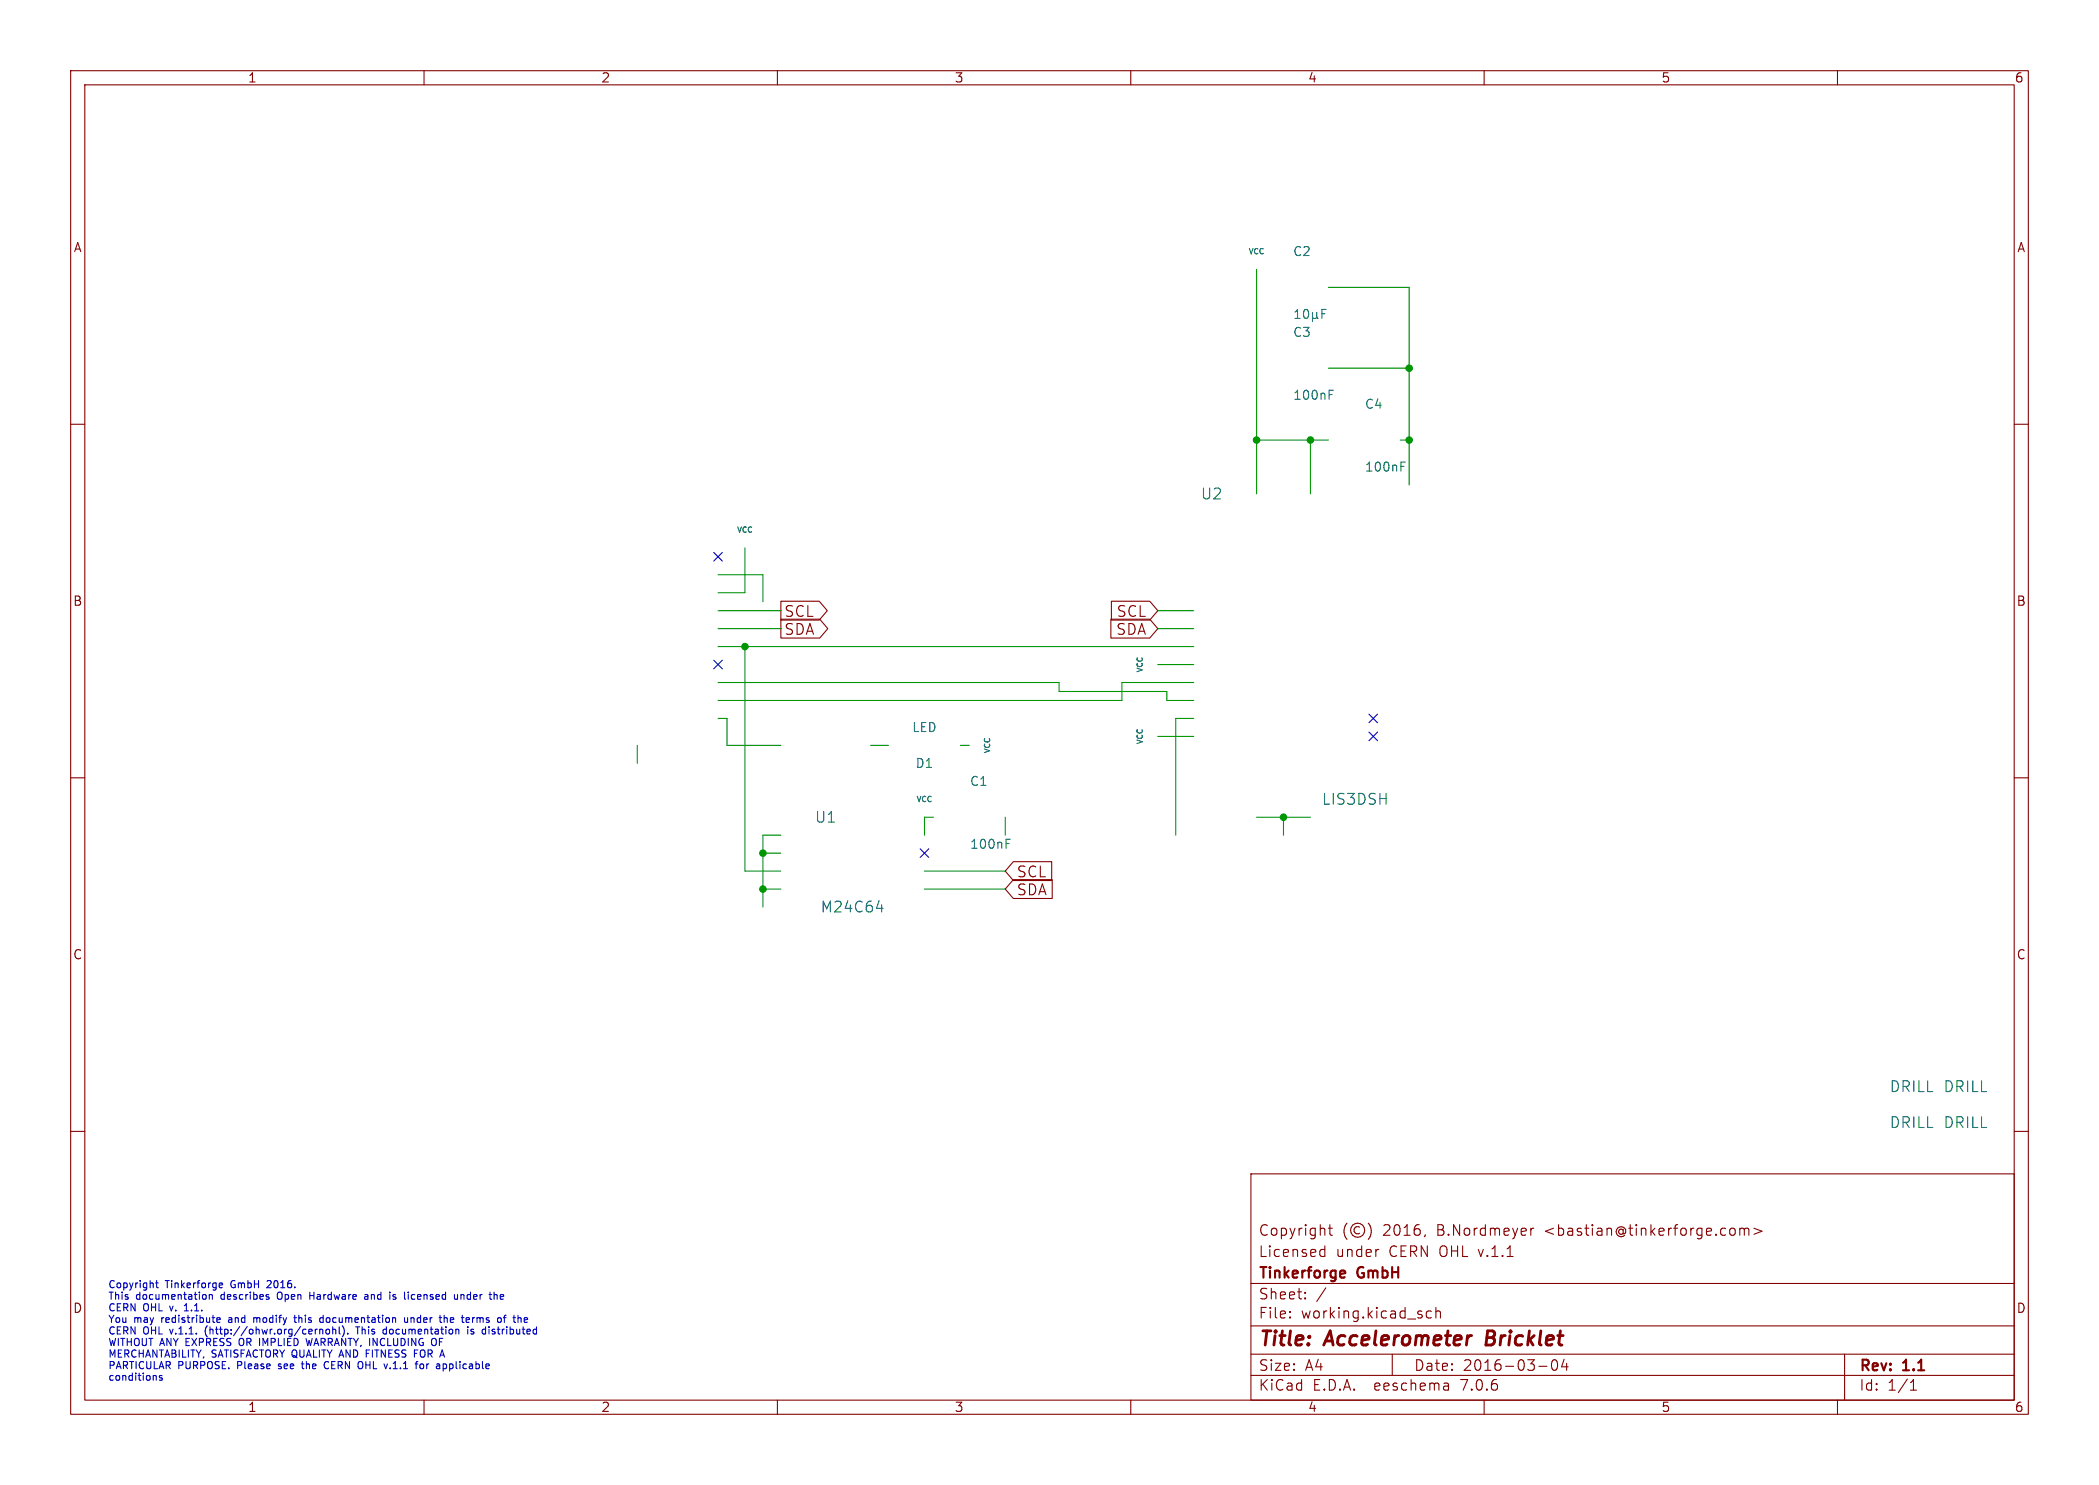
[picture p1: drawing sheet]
<svg xmlns="http://www.w3.org/2000/svg" width="297mm" height="210mm" viewBox="0 0 297 210" stroke-linecap="round" stroke-linejoin="round" font-family="sans-serif">
<g fill="none" stroke="#840000" stroke-width=".15">
<path d="M10 10h277v190h-277zM12 12h273v186h-273zM60 10v2M110 10v2M160 10v2M210 10v2M260 10v2M10 60h2M285 60h2M110.5 85h5.4l1.2 1.4-1.2 1.3h-5.4zM110.5 87.6h5.5l1.1 1.3-1.1 1.3h-5.5zM157.2 87.6h5.5l1.1 1.3-1.1 1.3h-5.5z"/>
<path d="M157.3 85h5.4l1.1 1.4-1.1 1.3h-5.4zM10 110h2M285 110h2M143.4 121.9h5.4v2.6h-5.4l-1.2-1.3zM143.4 124.4h5.5v2.7h-5.5l-1.2-1.4zM10 160h2M285 160h2M177 166h108v32h-108zM186.9 177.6l.1 .1 .5-.1M186.9 176.8l.1-.1 .5 .1M187.5 176.2v1.5M188 173.7h.5"/>
<path d="M188.2 173.2v1.3v.1l.3 .1M190.6 173a1.72 1.72 0 0 0 0 2.3M192.4 173.6a.52 .52 0 0 0-.8 .4 .52 .52 0 0 0 .8 .4M193.6 173a1.72 1.72 0 0 1 0 2.3M195 176.7h.1M201.7 174.6l-.2 .3M216.6 173.7v1M217 173.7l-.3 .1-.1 .2M245 173.7a.41 .41 0 0 1 .5 .3v.4a.41 .41 0 0 1-.5 .3M246.2 173.8a.37 .37 0 0 1 .6 .1M246.2 173.7v1M246.8 173.9l.2-.2 .4 .1 .1 .9"/>
<path d="M246.8 173.9v.8M248.2 173.7l1.1 .4-1.1 .5M60 198v2M110 198v2M160 198v2M177 194.5h108M177 191.5h108M177 187.5h108M177 181.5h108M182.5 186.3h.1l-.1 .1M182.5 186.3v.1M182.5 185.5v.1"/>
<path d="M182.5 185.5h.1l-.1 .1M184.7 183.6v.1M184.7 183.6h-.1l.1 .1M184.7 182.8v.1M184.7 182.8h-.1l.1 .1M187.6 182.1l-1.3 2M197 191.5v3M202.5 185.5l-.4-.1-.3 .3v.4l.2 .2 .1 .1 .4-.1M203.2 185.5a.37 .37 0 0 1 .6 .1v.8M203.2 184.9v1.5M204.9 195.7l.1 .9M205 196.5l-.2 .1"/>
<path d="M205 196h-.2M210 198v2M217.7 193.2h1.2M219.7 192.4a.36 .36 0 0 1 .3-.1 .36 .36 0 0 1 .3 .3 .77 .77 0 0 1-.4 1.2 .91 .91 0 0 1-.2-1.4zM221.3 192.2l-.3 1.1h.9M221.7 192.8v1M260 198v2M261 191.5v6.5M270.3 196.6h.9M270.3 195.5l.4-.4v1.5"/>
<circle cx="192.1" cy="174" r="1"/>
</g>
<path d="M210.5 188.2l-.2 2h.7" fill="none" stroke="#840000" stroke-width=".4"/>
<path d="M190.1 179.7l.2 .1v.2l-.7 .2M190.3 180.6l-.2 .1" fill="none" stroke="#840000" stroke-width=".3"/>
<g fill="none" stroke="#0000c2" stroke-width=".15">
<path d="M22 194.5l.1 .2v.5M22 181.4h.4M22.2 181.1v.9l.2 .1M22.9 194.6l-.2-.1-.2 .2 .1 .1 .3 .1v.2h-.4M26.1 185.4h.6M26.3 184.5l-.2 .2M28.8 183.1h.3l.1 .2-.1 .4h-.3M29.1 187.9v.7M29.6 183.2l.2-.1h.2v.6M29.6 183.1v.6M30.7 186.7l.5-.1-.1-.2-.3-.1-.1 .2v.5h.4M31 181.6l.2-.2h.2l.1 .2v.1l-.5 .1"/>
<path d="M31 182l.2 .1h.3M32.4 186.7v.3M33.9 189.4v.7M35.9 186.3v.7M36.2 186.3l-.3 .1M37.8 181.1v.1M37.9 183.4l.2 .2-.2 .1M37.9 183.1h.1M38.3 181.5l-.6 .6h.7M39.3 182.9v.7M39.4 193.5l.1 .1M39.4 192.9v.3"/>
<path d="M41.6 186.3h.3M41.7 186v.9l.2 .1M42.6 192.9h.4M42.8 192.5v.9l.2 .2M43.3 189.3l.2 1 .2-.7 .2 .7M43.8 182.7v1M43.8 183.2h.6M45.2 186.8l.2 .2h.3M45.2 188v.7M45.2 188.1l.2-.1h.2l.1 .7M45.7 186.4l-.3-.1-.2 .2M45.7 186v1"/>
<path d="M46.1 192.6a.5 .5 0 0 0-.2 .6 .5 .5 0 0 0 .5 .3M46.2 188h.2l.2 .2v.3l-.2 .2-.2-.1-.1-.1zM47.1 188.1l.1-.1h.3v.7M47.1 187.6v1.1M48 187.6v.9l.1 .2M48.5 187.5a1.19 1.19 0 0 1 0 1.5M49.2 188.6v.1M50.6 187.6v1.1M51.2 192.6a.72 .72 0 0 1 0 .9M51.6 183.1h.4l.1 .6M51.8 191.4h.4M52.1 183.3l-.4 .1-.1 .1 .1 .2h.4"/>
<path d="M54.2 188.6l.2 .1 .3-.1M54.7 188h-.3l-.2 .1M54.7 187.6v1.1M55.6 183.7h.4M56 183.1h-.3l-.1 .1v.2l.4 .1M57.2 186.3l.1 .7h.2l.2-.1M57.7 186.3v.7M57.8 182.7v.1M58.2 186.3v.7M58.3 183.1l-.1 .2 .1 .4M58.3 186.3l-.1 .1M58.6 191.4h.4"/>
<path d="M59.5 192.9h.3l.1 .2v.3l-.1 .2-.3-.1-.1-.1zM61.6 189.3a.72 .72 0 0 1 0 .9M62.7 192.9h.3l.2 .2-.1 .4h-.4M62.9 186.4l.1-.1 .2 .1 .1 .6M62.9 186v1M64.3 183.1l.1 .6h.2h.1M64.7 183.1v.6M64.8 188l.1 .1v.6M65.2 183.1v.6M65.6 183.1h-.2l-.2 .1M66.2 187.6v.1M66.2 188v.7"/>
<path d="M66.3 186.3l.1 .3-.5 .1M66.4 187h-.1M66.6 188.6h.4M66.9 186.3v.7M66.9 186.4v.1M67 188h-.2l-.2 .1 .1 .2 .3 .1M69.2 187.6v.1M69.2 188v.7M70.1 183.1l.2 .1v.5M70.8 183.1v.6M71.2 186.3h.4M71.3 183.3l-.5 .1"/>
<path d="M71.6 186l-.2 .1v.9M74.2 187h.4M74.2 186.4l.3-.1 .2 .3-.5 .1"/>
</g>
<g fill="none" stroke="#009600" stroke-width=".15">
<path d="M177.8 38.1v31.8M188 40.6h11.4v28M188 52.1h11.4M105.4 77.5v6.3h-3.8M177.8 62.2h10.2M185.4 62.2v7.7M198.1 62.2h1.3M101.6 81.3h6.3v3.8M101.6 91.4h67.3M101.6 96.5h48.3v1.3h15.2v1.3h3.8M101.6 86.4h8.9M101.6 88.9h8.9"/>
<path d="M105.4 91.4v31.8h5.1M163.8 94h5.1M163.8 86.4h5.1M163.8 88.9h5.1M168.9 96.5h-10.2v2.6h-57.1M90.2 105.4v2.6M101.6 101.6h1.3v3.8h7.6M110.5 118.1h-2.6v10.2M123.2 105.4h2.5M132.1 115.6h-1.3v2.5M135.9 105.4h1.3M142.2 115.6v2.5"/>
<path d="M163.8 104.1h5.1M168.9 101.6h-2.5v16.5M177.8 115.6h7.6M181.6 115.6v2.5M107.9 125.7h2.6M107.9 120.7h2.6M130.8 125.7h11.4M130.8 123.2h11.4"/>
</g>
<path d="M101 78.1l1.2 1.2M102.2 78.1l-1.2 1.2M101 93.4l1.2 1.2M102.2 93.4l-1.2 1.2M193.7 101l1.2 1.2M193.7 103.5l1.2 1.2M194.9 101l-1.2 1.2M194.9 103.5l-1.2 1.2M130.2 120l1.2 1.3M131.4 120l-1.2 1.3" fill="none" stroke="#000084" stroke-width=".15"/>
<g fill="none" stroke="#006464" stroke-width=".15">
<path d="M183.2 45h.8M183.2 44.1l.4-.3v1.2M184.6 43.9l.1-.1a.69 .69 0 0 1 .3 1.1l-.1 .1a.68 .68 0 0 1-.3-1.1zM185.7 44.8l.2 .2h.2l.2-.2M185.7 44.2v1.3M186.3 44.8l.2 .2M186.3 44.2v.6M187 44.4h.5M187.6 43.8h-.6v1.2M188.1 55.8h.4M188.1 55.2h.6M198.2 66h.5"/>
<path d="M198.2 65.3h.6M142.4 119.3h.4M142.4 118.7h.6M124 128.5h1M124.8 128v1"/>
</g>
<g fill="#009600" stroke="#009600" stroke-width=".15">
<circle cx="107.9" cy="120.7" r=".46"/>
<circle cx="105.4" cy="91.4" r=".46"/>
<circle cx="107.9" cy="125.7" r=".46"/>
<circle cx="185.4" cy="62.2" r=".46"/>
<circle cx="181.6" cy="115.6" r=".46"/>
<circle cx="199.4" cy="52.1" r=".46"/>
<circle cx="199.4" cy="62.2" r=".46"/>
<circle cx="177.8" cy="62.2" r=".46"/>
</g>
<g font-size="2.8" fill="#840000">
<text x="178" y="190.9">Title:</text>
<text x="187.7" y="190.9">Accelerometer</text>
<text x="211.1" y="190.9">Bricklet</text>
</g>
<g font-size="2.1" fill="#006464">
<text x="169.8" y="70.8">U2</text>
<text x="115.2" y="116.6">U1</text>
<text x="187" y="114">LIS3DSH</text>
<text x="116" y="129.3">M24C64</text>
<text x="267.3" y="154.7">DRILL</text>
<text x="274.9" y="154.7">DRILL</text>
<text x="267.3" y="159.7">DRILL</text>
<text x="274.9" y="159.7">DRILL</text>
</g>
<g font-size="2.1" fill="#840000">
<text x="110.9" y="87.5">SCL</text>
<text x="110.9" y="90">SDA</text>
<text x="157.9" y="90">SDA</text>
<text x="157.9" y="87.5">SCL</text>
<text x="143.8" y="124.3">SCL</text>
<text x="143.8" y="126.8">SDA</text>
<text x="178" y="178">Licensed</text>
<text x="178" y="175">Copyright</text>
<text x="189" y="178">under</text>
<text x="195.7" y="175">2016,</text>
<text x="196.6" y="178">CERN OHL v.1.1</text>
<text x="203.5" y="175">B.Nordmeyer</text>
<text x="218.8" y="175">&lt;bastian@tinkerforge.com&gt;</text>
<text x="178" y="184">Sheet:</text>
<text x="178" y="181.2">Tinkerforge</text>
<text x="192.2" y="181.2">GmbH</text>
<text x="178" y="186.7">File:</text>
<text x="184.1" y="186.7">working.kicad_sch</text>
<text x="178" y="196.9">KiCad</text>
<text x="178" y="194.1">Size:</text>
<text x="184.7" y="194.1">A4</text>
<text x="185.7" y="196.9">E.D.A.</text>
<text x="194.6" y="196.9">eeschema</text>
<text x="200" y="194.1">Date:</text>
<text x="207" y="196.9">7.0.6</text>
<text x="207" y="194.1">2016-03-04</text>
<text x="263" y="194.3">Rev:</text>
<text x="263" y="196.9">Id:</text>
<text x="267.1" y="196.9">1/1</text>
<text x="269.4" y="194.3">1.1</text>
</g>
<g font-size="1.8" fill="#840000">
<text x="35" y="11.9">1</text>
<text x="85" y="11.9">2</text>
<text x="135" y="11.9">3</text>
<text x="185" y="11.9">4</text>
<text x="235" y="11.9">5</text>
<text x="285" y="11.9">6</text>
<text x="10.3" y="35.9">A</text>
<text x="285.3" y="35.9">A</text>
<text x="10.3" y="85.9">B</text>
<text x="285.3" y="85.9">B</text>
<text x="10.3" y="135.9">C</text>
<text x="285.3" y="135.9">C</text>
<text x="10.3" y="185.9">D</text>
<text x="285.3" y="185.9">D</text>
<text x="35" y="199.9">1</text>
<text x="85" y="199.9">2</text>
<text x="135" y="199.9">3</text>
<text x="185" y="199.9">4</text>
<text x="235" y="199.9">5</text>
<text x="285" y="199.9">6</text>
</g>
<g font-size="1.8" fill="#006464">
<text x="182.9" y="36.4">C2</text>
<text x="182.9" y="47.9">C3</text>
<text x="182.9" y="56.7">100nF</text>
<text x="193" y="58">C4</text>
<text x="193" y="66.9">100nF</text>
<text x="129" y="103.7">LED</text>
<text x="129.5" y="108.8">D1</text>
<text x="137.2" y="111.4">C1</text>
<text x="137.2" y="120.2">100nF</text>
</g>
<g font-size="1.4" fill="#0000c2">
<text x="15.2" y="182.2">Copyright</text>
<text x="15.2" y="183.9">This</text>
<text x="15.2" y="185.5">CERN</text>
<text x="19.3" y="183.9">documentation</text>
<text x="20.3" y="185.5">OHL</text>
<text x="23.4" y="182.2">Tinkerforge</text>
<text x="24.3" y="185.5">v.</text>
<text x="26.5" y="185.5">1.1.</text>
<text x="31.5" y="183.9">describes</text>
<text x="32.9" y="182.2">GmbH</text>
<text x="38.3" y="182.2">2016.</text>
<text x="39.7" y="183.9">Open</text>
<text x="44.5" y="183.9">Hardware</text>
<text x="52.6" y="183.9">and</text>
<text x="56.3" y="183.9">is</text>
<text x="58.7" y="183.9">licensed</text>
<text x="66" y="183.9">under</text>
<text x="71.3" y="183.9">the</text>
<text x="15.2" y="187.2">You</text>
<text x="15.2" y="188.8">CERN</text>
<text x="15.2" y="190.4">WITHOUT ANY EXPRESS</text>
<text x="19" y="187.2">may</text>
<text x="20.3" y="188.8">OHL</text>
<text x="23.1" y="187.2">redistribute</text>
<text x="24.3" y="188.8">v.1.1.</text>
<text x="29.5" y="188.8">(http://ohwr.org/cernohl).</text>
<text x="32.8" y="187.2">and</text>
<text x="34.3" y="190.4">OR IMPLIED</text>
<text x="36.6" y="187.2">modify</text>
<text x="42.6" y="187.2">this</text>
<text x="44.3" y="190.4">WARRANTY, INCLUDING</text>
<text x="46.5" y="187.2">documentation</text>
<text x="51.1" y="188.8">This</text>
<text x="55.2" y="188.8">documentation</text>
<text x="58.7" y="187.2">under</text>
<text x="62.5" y="190.4">OF</text>
<text x="64" y="187.2">the</text>
<text x="67.4" y="187.2">terms</text>
<text x="67.4" y="188.8">is</text>
<text x="69.7" y="188.8">distributed</text>
<text x="72.6" y="187.2">of</text>
<text x="15.2" y="192.1">MERCHANTABILITY,</text>
<text x="15.2" y="193.7">PARTICULAR</text>
<text x="15.2" y="195.3">conditions</text>
<text x="25.2" y="193.7">PURPOSE.</text>
<text x="30" y="192.1">SATISFACTORY QUALITY AND</text>
<text x="33.8" y="193.7">Please</text>
<text x="39.9" y="193.7">see</text>
<text x="43.4" y="193.7">the</text>
<text x="46.8" y="193.7">CERN</text>
<text x="51.9" y="193.7">OHL</text>
<text x="52.5" y="192.1">FITNESS</text>
<text x="55.9" y="193.7">v.1.1</text>
<text x="59.6" y="192.1">FOR</text>
<text x="60.6" y="193.7">for</text>
<text x="63.7" y="193.7">applicable</text>
</g>
<g font-size="1.1" fill="#006464">
<text x="176.6" y="36.2">VCC</text>
<text x="104.2" y="75.5">VCC</text>
<text x="161.9" y="95.2" transform="rotate(-90 161.9 95.2)">VCC</text>
<text x="140.3" y="106.7" transform="rotate(-90 140.3 106.7)">VCC</text>
<text x="161.9" y="105.4" transform="rotate(-90 161.9 105.4)">VCC</text>
<text x="129.6" y="113.6">VCC</text>
</g>
</svg>
